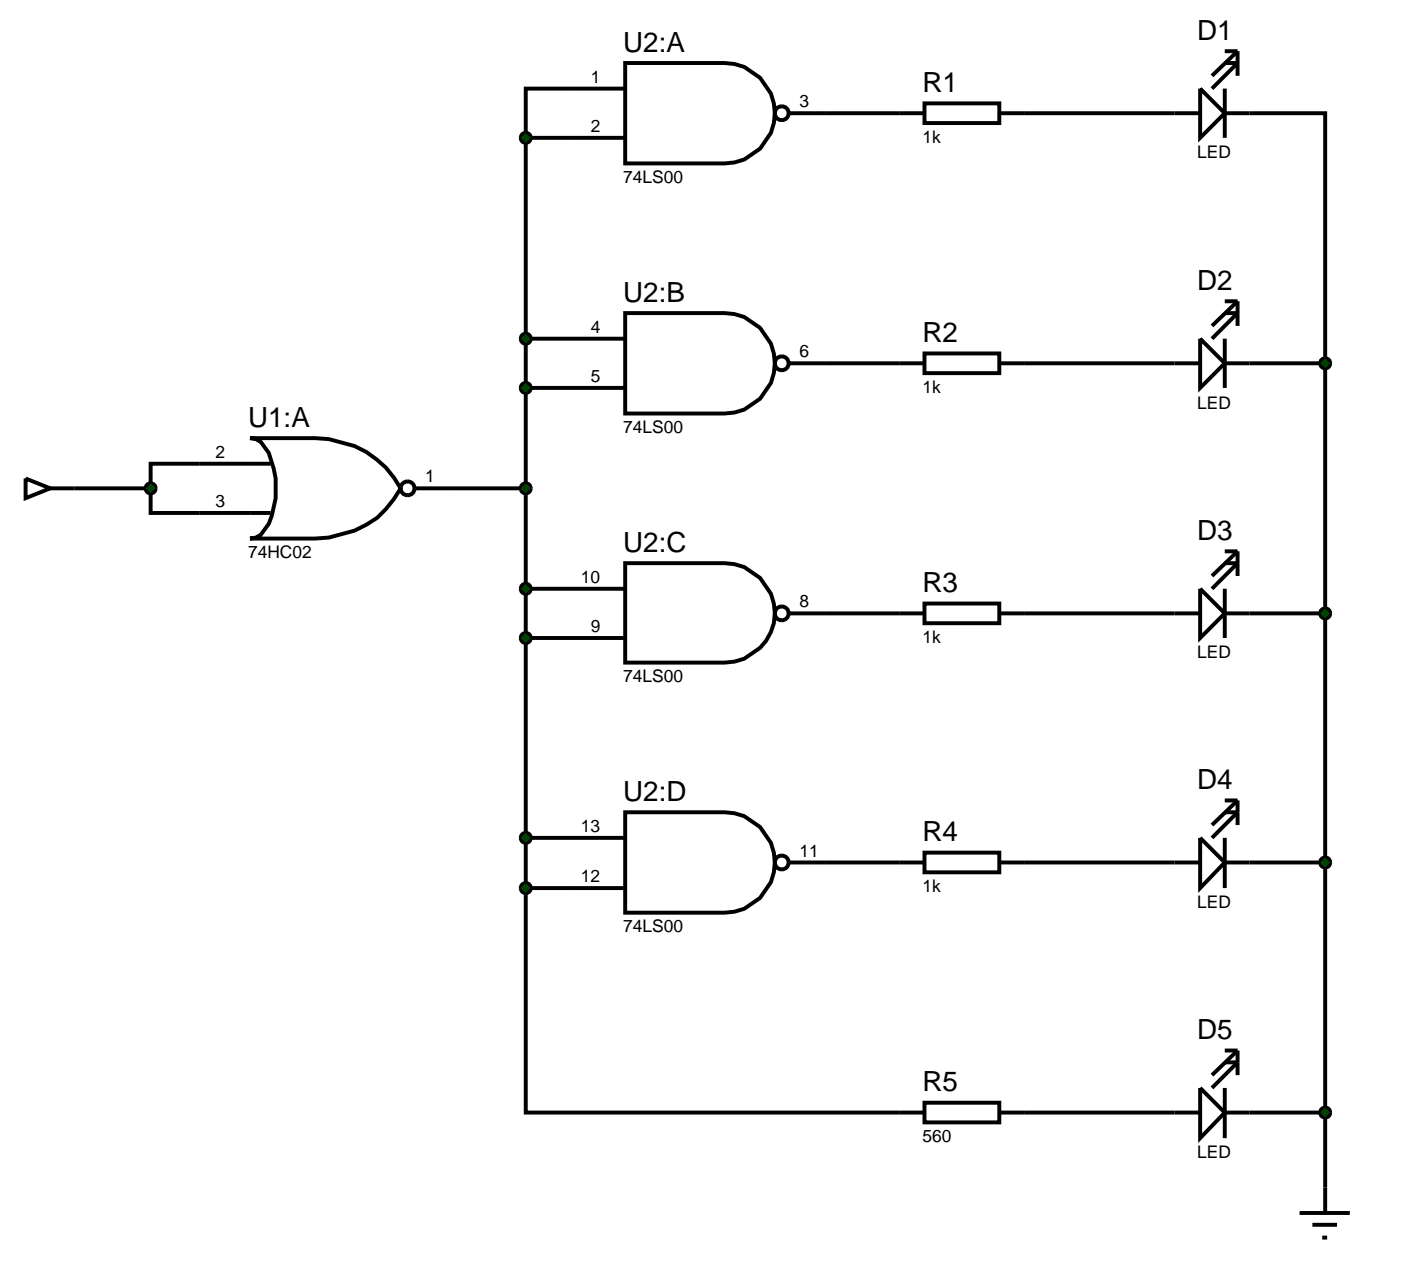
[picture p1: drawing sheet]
<svg xmlns="http://www.w3.org/2000/svg" width="142mm" height="130mm" viewBox="0 0 142 130" stroke-linecap="round" stroke-linejoin="round" font-family="sans-serif">
<g fill="none" stroke="#000" stroke-width=".4">
<path d="M53.4 14v76.2M53.4 14h10.1M63.5 9h-10.1v5M63.5 6.4h10.1l1 .1 1 .3 1.6 1.1 1.1 1.6a5.2 5.2 0 0 1 0 4l-1.1 1.6-1.6 1.1-1 .3-1 .1h-10.1zM80.2 11.5h13.7M93.9 10.5h7.6v2h-7.6zM101.5 11.5h20.4M121.9 9l2.5 2.5-2.5 2.5zM124.4 11.5h10.2v25.4M124.4 9v5M124.4 6.4h1.3l-2.6 2.6M124.4 5.2h1.3"/>
<path d="M125.7 5.2l-2.6 2.5M125.7 5.2v2.5M53.4 34.4h10.1M53.4 39.4h10.1M63.5 31.8h10.1l1 .1 1 .3 1.6 1.1 1.1 1.6a5.2 5.2 0 0 1 0 4l-1.1 1.6-1.6 1.1-1 .3-1 .1h-10.1zM80.2 36.9h13.7M93.9 35.9h7.6v2h-7.6zM101.5 36.9h20.4M121.9 34.4l2.5 2.5-2.5 2.5zM124.4 36.9h10.2M124.4 34.4v5M124.4 31.8h1.3l-2.6 2.6"/>
<path d="M124.4 30.6h1.3M125.7 30.6v2.5M125.7 30.6l-2.6 2.5M134.6 36.9v86.3M7.6 49.6h7.7M15.3 49.6v2.5h12.2M25.4 44.5h6.6l1.4 .1 2.6 .7a9.8 9.8 0 0 1 4.7 4.3 9.3 9.3 0 0 1-4.7 4.3l-2.6 .7-1.4 .1h-6.6l.6-.1 .5-.3 .8-1.1a8.9 8.9 0 0 0 0-7.2l-.8-1.1-.5-.3zM27.5 47.1h-12.2v2.5M42.2 49.6h11.2M53.4 59.8h10.1M63.5 57.2h10.1l1 .1 1 .3 1.6 1.1 1.1 1.6a4.9 4.9 0 0 1-1.1 5.5l-1.6 1.1-1 .3-1 .1h-10.1zM121.9 59.8l2.5 2.5-2.5 2.5z"/>
<path d="M124.4 59.8v5M124.4 57.2h1.3l-2.6 2.6M124.4 56h1.3M125.7 56v2.5M125.7 56l-2.6 2.5M53.4 64.8h10.1M80.2 62.3h13.7M93.9 61.3h7.6v2h-7.6zM101.5 62.3h20.4M124.4 62.3h10.2M53.4 90.2v22.8h40.5M53.4 85.1h10.1"/>
<path d="M53.4 90.2h10.1M63.5 82.5h10.1l1 .1 1 .3 1.6 1.1 1.1 1.6a5.2 5.2 0 0 1 0 4l-1.1 1.6-1.6 1.1-1 .3-1 .1h-10.1zM80.2 87.6h13.7M93.9 86.6h7.6v2h-7.6zM101.5 87.6h20.4M121.9 85.1l2.5 2.5-2.5 2.6zM124.4 87.6h10.2M124.4 85.1v5.1M124.4 82.5h1.3l-2.6 2.6M124.4 81.3h1.3M125.7 81.3v2.5M125.7 81.3l-2.6 2.5"/>
<path d="M93.9 112h7.6v2h-7.6zM101.5 113h20.4M121.9 110.5l2.5 2.5-2.5 2.6zM124.4 113h10.2M124.4 110.5v5.1M124.4 107.9h1.3l-2.6 2.6M124.4 106.7h1.3M125.7 106.7v2.5M125.7 106.7l-2.6 2.5M132 123.2h5.1M133.3 124.4h2.5M134.3 125.7h.5"/>
<circle cx="79.4" cy="11.5" r=".7"/>
<circle cx="79.4" cy="36.9" r=".7"/>
<circle cx="41.4" cy="49.6" r=".7"/>
<circle cx="79.4" cy="62.3" r=".7"/>
<circle cx="79.4" cy="87.6" r=".7"/>
</g>
<g fill="#004000" stroke="#000" stroke-width=".4">
<path d="M134.3 36.5l.3-.1-.5 .5 .1-.3zM134.6 36.4l.3 .1 .1 .1 .1 .3zM135.1 36.9l-.1 .3-.1 .1-.3 .1zM134.1 36.9l.5 .5-.3-.1-.1-.1z"/>
<path d="M53.1 34l.3-.1-.5 .5 .1-.3zM53.4 33.9l.3 .1 .1 .1 .1 .3zM53.4 34.9l.5-.5-.1 .3-.1 .1zM52.9 34.4l.5 .5-.3-.1-.1-.1z"/>
<path d="M53 39.1l.1-.1 .3-.1-.5 .5zM53.4 38.9l.3 .1 .1 .1 .1 .3zM53.4 39.9l.5-.5-.1 .3-.1 .1zM52.9 39.4l.5 .5-.3-.1-.1-.1z"/>
<path d="M53 49.3l.1-.1 .3-.1-.5 .5zM53.4 49.1l.3 .1 .1 .1 .1 .3zM53.9 49.6l-.1 .3-.1 .1-.3 .1zM52.9 49.6l.5 .5-.3-.1-.1-.1z"/>
<path d="M53.1 64.4l.3-.1-.5 .5 .1-.3zM53.4 64.3l.3 .1 .1 .1 .1 .3zM53.4 65.3l.5-.5-.1 .3-.1 .1zM52.9 64.8l.5 .5-.3-.1-.1-.1z"/>
<path d="M53.1 59.4l.3-.1-.5 .5 .1-.3zM53.4 59.3l.3 .1 .1 .1 .1 .3zM53.9 59.8l-.1 .3-.1 .1-.3 .1zM52.9 59.8l.5 .5-.3-.1-.1-.1z"/>
<path d="M53.1 84.7l.3-.1-.5 .5 .1-.3zM53.4 84.6l.3 .1 .1 .1 .1 .3zM53.9 85.1l-.1 .3-.1 .1-.3 .1zM52.9 85.1l.5 .5-.3-.1-.1-.1z"/>
<path d="M53.1 89.8l.3-.1-.5 .5 .1-.3zM53.4 89.7l.3 .1 .1 .1 .1 .3zM53.4 90.7l.5-.5-.1 .3-.1 .1zM52.9 90.2l.5 .5-.3-.1-.1-.1z"/>
<path d="M134.2 87.3l.1-.1 .3-.1-.5 .5zM134.6 87.1l.3 .1 .1 .1 .1 .3zM134.6 88.1l.5-.5-.1 .3-.1 .1zM134.1 87.6l.5 .5-.3-.1-.1-.1z"/>
<path d="M134.3 61.9l.3-.1-.5 .5 .1-.3zM134.6 61.8l.3 .1 .1 .1 .1 .3zM135.1 62.3l-.1 .3-.1 .1-.3 .1zM134.1 62.3l.5 .5-.3-.1-.1-.1z"/>
<path d="M53 13.7l.1-.1 .3-.1-.5 .5zM53.4 13.5l.3 .1 .1 .1 .1 .3zM53.4 14.5l.5-.5-.1 .3-.1 .1zM52.9 14l.5 .5-.3-.1-.1-.1z"/>
</g>
<g fill="#004000">
<path d="M134.1 36.9l.5-.5 .5 .5-.5 .5z"/>
<path d="M53.4 33.9l.5 .5-.5 .5-.5-.5z"/>
<path d="M53.4 38.9l.5 .5-.5 .5-.5-.5z"/>
<path d="M52.9 49.6l.5-.5 .5 .5-.5 .5z"/>
<path d="M53.4 64.3l.5 .5-.5 .5-.5-.5z"/>
<path d="M53.4 59.3l.5 .5-.5 .5-.5-.5z"/>
<path d="M53.4 84.6l.5 .5-.5 .5-.5-.5z"/>
<path d="M53.4 89.7l.5 .5-.5 .5-.5-.5z"/>
<path d="M134.6 87.1l.5 .5-.5 .5-.5-.5z"/>
<path d="M134.6 61.8l.5 .5-.5 .5-.5-.5z"/>
<path d="M53.4 13.5l.5 .5-.5 .5-.5-.5z"/>
</g>
<path d="M2.6 48.6l2.5 1-2.5 1zM5.1 49.6h2.5" fill="none" stroke="#000" stroke-width=".4"/>
<g fill="#004000" stroke="#000" stroke-width=".4">
<path d="M14.9 49.3l.1-.1 .3-.1-.5 .5zM15.3 49.1l.3 .1 .1 .1 .1 .3zM15.8 49.6l-.1 .3-.1 .1-.3 .1zM14.8 49.6l.5 .5-.3-.1-.1-.1z"/>
<path d="M134.2 112.7l.1-.1 .3-.1-.5 .5zM134.6 112.5l.3 .1 .1 .1 .1 .3zM134.6 113.5l.5-.5-.1 .3-.1 .1zM134.1 113l.5 .5-.3-.1-.1-.1z"/>
</g>
<g fill="#004000">
<path d="M14.8 49.6l.5-.5 .5 .5-.5 .5z"/>
<path d="M134.6 112.5l.5 .5-.5 .5-.5-.5z"/>
</g>
<g font-size="2.8">
<text x="63.3" y="5.3">U2:A</text>
<text x="121.6" y="4.1">D1</text>
<text x="93.7" y="9.4">R1</text>
<text x="121.6" y="29.5">D2</text>
<text x="63.3" y="30.7">U2:B</text>
<text x="93.7" y="34.8">R2</text>
<text x="25.2" y="43.4">U1:A</text>
<text x="63.3" y="56.1">U2:C</text>
<text x="121.6" y="54.9">D3</text>
<text x="93.7" y="60.2">R3</text>
<text x="63.3" y="81.4">U2:D</text>
<text x="121.6" y="80.2">D4</text>
<text x="93.7" y="85.5">R4</text>
<text x="121.6" y="105.6">D5</text>
<text x="93.7" y="110.9">R5</text>
</g>
<g font-size="1.8">
<text x="60" y="8.4">1</text>
<text x="81.2" y="10.9">3</text>
<text x="60" y="13.4">2</text>
<text x="93.7" y="14.5">1k</text>
<text x="121.6" y="16.1">LED</text>
<text x="63.3" y="18.6">74LS00</text>
<text x="60" y="33.8">4</text>
<text x="60" y="38.8">5</text>
<text x="81.2" y="36.3">6</text>
<text x="93.7" y="39.9">1k</text>
<text x="121.6" y="41.5">LED</text>
<text x="21.9" y="46.5">2</text>
<text x="63.3" y="44">74LS00</text>
<text x="21.9" y="51.5">3</text>
<text x="43.2" y="49">1</text>
<text x="25.2" y="56.7">74HC02</text>
<text x="59" y="59.2">10</text>
<text x="60" y="64.2">9</text>
<text x="81.2" y="61.7">8</text>
<text x="93.7" y="65.3">1k</text>
<text x="63.3" y="69.3">74LS00</text>
<text x="121.6" y="66.8">LED</text>
<text x="59" y="84.5">13</text>
<text x="59" y="89.6">12</text>
<text x="81.2" y="87">11</text>
<text x="63.3" y="94.7">74LS00</text>
<text x="93.7" y="90.6">1k</text>
<text x="121.6" y="92.2">LED</text>
<text x="93.7" y="116">560</text>
<text x="121.6" y="117.6">LED</text>
</g>
</svg>
